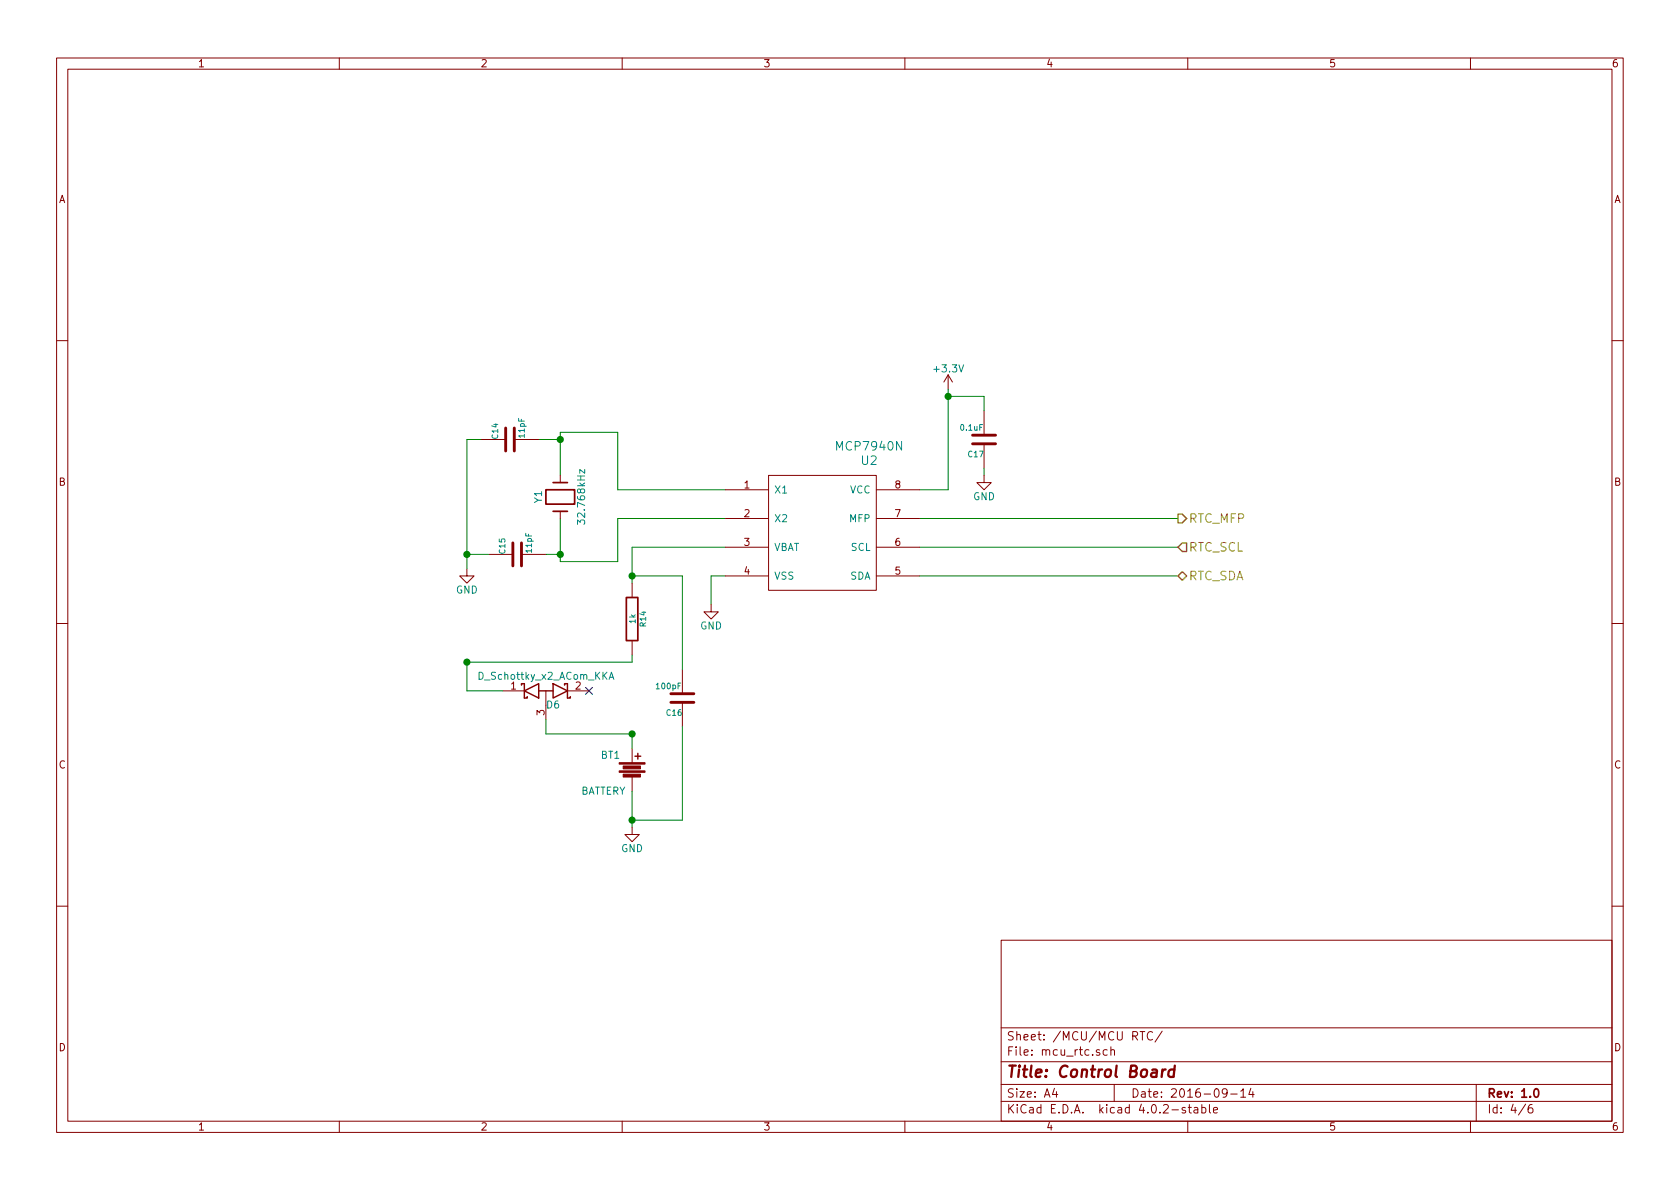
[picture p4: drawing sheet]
<svg xmlns="http://www.w3.org/2000/svg" width="297mm" height="210mm" viewBox="0 0 297 210" stroke-linecap="round" stroke-linejoin="round" font-family="sans-serif">
<g fill="none" stroke="#840000" stroke-width=".18">
<path d="M10 10.3h277v189.9h-277zM12 12.2h273v186.1h-273zM60 10.3v1.9M110 10.3v1.9M160 10.3v1.9M210 10.3v1.9M260 10.3v1.9M10 60.2h2M85.1 77.7h4.3M90.9 77.7h4.3M167.6 66.3l-.7 1.3M167.6 66.3v2.5"/>
<path d="M167.6 66.3l.8 1.3M174 72.6v4.4M174 78.5v4.3M285 60.2h2M86.4 98h4.3M92.2 98h4.3M99.1 84.1v1.2M99.1 90.4v1.3M128.3 86.6h7.6M128.3 91.7h7.6M128.3 96.8h7.6M135.9 84.1h19v20.3h-19z"/>
<path d="M154.9 86.6h7.7M154.9 91.7h7.7M154.9 96.8h7.7M174 84.1v1.2h1.3l-1.3 1.3-1.3-1.3h1.3M10 110.3h2M82.5 100.6v1.2h1.3l-1.3 1.3-1.2-1.3h1.2M111.8 103.1v2.6M111.8 113.3v2.5M120.6 118.4v4.3M125.7 106.9v1.3h1.3l-1.3 1.3-1.2-1.3h1.2M128.3 101.8h7.6M154.9 101.8h7.7"/>
<path d="M285 110.3h2M88.9 122.2h3.8M96.5 122.2v5M100.3 122.2h3.8M111.8 132.3v2.6M111.8 137.4v2.5M120.6 124.2v4.3M111.8 146.3v1.3h1.2l-1.2 1.2-1.3-1.2h1.3M10 160.2h2M177 166.3h108v32h-108zM285 160.2h2M60 198.3v1.9"/>
<path d="M110 198.3v1.9M160 198.3v1.9M177 194.8h108M177 191.8h108M177 187.8h108M177 181.8h108M186.4 192.5l-.3 1h.9M186.8 193v1M194.4 185.7a.37 .37 0 0 0-.6 .1l.1 .2 .5 .2 .1 .1-.2 .3-.5-.1M195.8 185.7l-.5-.1-.3 .3 .1 .6 .2 .1 .5-.1M196.4 185.7l.2-.1 .4 .1 .1 .9M196.4 185.1v1.5"/>
<path d="M197 191.8v3M201.6 182.4h.8M202 182.4v1.5M203.8 182.6a.7 .7 0 0 0-.9 .2 .7 .7 0 0 0 .1 .9 .55 .55 0 0 0 .8 .1M205.5 182.3l-1.3 2M209.6 195.9a.37 .37 0 0 0-.6 .1l.1 .3 .5 .1 .1 .1-.3 .3-.4-.1M210 198.3v1.9M210.1 195.8h.5M210.3 195.3v1.3l.3 .2M211.2 195.9h.5l.1 .9M211.8 196.2l-.5 .1-.2 .2 .2 .3 .5-.1M212.5 195.9l.4-.1 .3 .3-.1 .6h-.6"/>
<path d="M212.5 195.3v1.5M213.8 195.3v1.3l.2 .2M214.6 196.3l.7-.1-.1-.3-.4-.1-.2 .2v.7h.6M217 193.2l-.3 .3h-.3l-.3-.3v-.4l.2-.2 .4-.1 .2 .2a1.19 1.19 0 0 1-.2 1.2l-.4 .1M217.6 193.5h1.1M219.4 193l.4-.5v1.5M219.4 194h.8M221.2 192.5l-.4 1h.9M221.5 193v1M260 198.3v1.9M261 191.8v6.5M269.7 195.2l-1.2 2"/>
<path d="M270.9 195.3a.59 .59 0 0 0-.7 .7l.1 .7 .2 .1 .5-.1v-.5l-.1-.2-.4-.1-.3 .3"/>
</g>
<path d="M96.5 86.6h5.1v2.5h-5.1zM97.8 90.4h2.5M97.8 85.3h2.5M110.7 105.7h2.1v7.6h-2.1zM271.3 192.7l.3-.2a.81 .81 0 0 1 .5 .6 .81 .81 0 0 1-.2 .8l-.2 .1a.79 .79 0 0 1-.4-1.3z" fill="none" stroke="#840000" stroke-width=".3"/>
<path d="M205.5 189.1l-.1 1.3M206.1 189.1a.54 .54 0 0 0-.6 .4M207.6 189.2a.7 .7 0 0 0-1 .3v.8l.3 .1 .6-.1M207.7 188.4l-.2 2" fill="none" stroke="#840000" stroke-width=".41"/>
<path d="M89.4 75.7v4.1M90.9 75.7v4.1M172 77h4M172 78.5h4M90.7 96v4.1M92.2 96v4.1M118.6 122.7h4.1M118.6 124.2h4.1" fill="none" stroke="#840000" stroke-width=".51"/>
<g fill="#840000" stroke="#840000" stroke-width=".18">
<path d="M109.5 136.3h4.5v.3h-4.5z"/>
<path d="M109.5 134.9h4.5v.2h-4.5z"/>
<path d="M110.2 136.9h3v.5h-3z"/>
<path d="M110.2 135.5h3v.5h-3z"/>
</g>
<path d="M92.7 120.9v2.5h.5v-.2M92.7 122.2l2.5-1.3v2.5zM95.2 122.2h2.6M97.8 120.9l2.5 1.3-2.5 1.2zM100.3 120.9v2.5h.5v-.2M112.3 133.7h1M112.8 133.2v1" fill="none" stroke="#840000" stroke-width=".25"/>
<g fill="none" stroke="#008400" stroke-width=".18">
<path d="M85.1 77.7h-2.6v22.9M95.2 77.7h3.9M167.6 68.8v17.8h-5M167.6 70.1h6.4v2.5M82.5 98h3.9M96.5 98h2.6M99.1 84.1v-7.7h10.1v10.2h19.1M99.1 91.7v7.6h10.1v-7.6h19.1M128.3 96.8h-16.5v6.3M162.6 91.7h45.7M162.6 96.8h45.7M174 82.8v1.3"/>
<path d="M111.8 115.8v1.3h-29.3v5.1h6.4M111.8 101.8h8.8v16.6M128.3 101.8h-2.6v5.1M162.6 101.8h45.7M96.5 127.2v2.6h15.3v2.5M111.8 139.9v6.4M120.6 128.5v16.5h-8.8"/>
</g>
<g fill="#008400" stroke="#008400" stroke-width=".25">
<circle cx="99.1" cy="98" r=".51"/>
<circle cx="99.1" cy="77.7" r=".51"/>
<circle cx="82.6" cy="98" r=".51"/>
<circle cx="111.8" cy="101.8" r=".51"/>
<circle cx="111.8" cy="145" r=".51"/>
<circle cx="167.6" cy="70.1" r=".51"/>
<circle cx="111.8" cy="129.8" r=".51"/>
<circle cx="82.6" cy="117.1" r=".51"/>
</g>
<path d="M208.3 90.9h.7l.8 .8-.8 .8h-.7zM209 96h.8v1.5h-.8l-.7-.7zM208.3 101.8l.7-.7 .8 .7-.8 .8z" fill="none" stroke="#848400" stroke-width=".25"/>
<path d="M102.1 92.7v-.8l.5 .5 .1-.4h.6l.1 .2-.1 .5M103.4 83v.7l-.9-.7v.7M107.8 119.8h.6M107.7 120.1l.4-1.2 .4 1.2" fill="none" stroke="#008484" stroke-width=".18"/>
<path d="M103.5 121.6l1.2 1.2M104.7 121.6l-1.2 1.2" fill="none" stroke="#000084" stroke-width=".18"/>
<text font-size="2.8" fill="#840000" x="178" y="190.5">Title: Control Board</text>
<g font-size="2.1" fill="#008484">
<text x="148.2" y="79.7">MCP7940N</text>
<text x="152.3" y="82.2">U2</text>
</g>
<g font-size="2.1" fill="#848400">
<text x="210.2" y="92.5">RTC_MFP</text>
<text x="210.2" y="97.5">RTC_SCL</text>
<text x="210.2" y="102.6">RTC_SDA</text>
</g>
<g font-size="2.1" fill="#840000">
<text x="178" y="184">Sheet: /MCU/MCU RTC/</text>
<text x="178" y="186.7">File: mcu_rtc.sch</text>
<text x="178" y="196.9">KiCad E.D.A. kicad 4.0.2-stable</text>
<text x="178" y="194.1">Size: A4</text>
<text x="200" y="194.1">Date: 2016-09-14</text>
<text x="263" y="194.1">Rev: 1.0</text>
<text x="263" y="196.9">Id: 4/6</text>
</g>
<g font-size="1.8" fill="#840000">
<text x="35" y="11.9">1</text>
<text x="85" y="11.9">2</text>
<text x="135" y="11.9">3</text>
<text x="185" y="11.9">4</text>
<text x="235" y="11.9">5</text>
<text x="285" y="11.9">6</text>
<text x="10.4" y="35.9">A</text>
<text x="285.4" y="35.9">A</text>
<text x="10.4" y="85.9">B</text>
<text x="131.6" y="86.4">1</text>
<text x="158.3" y="86.4">8</text>
<text x="285.4" y="85.9">B</text>
<text x="131.6" y="91.4">2</text>
<text x="158.3" y="91.4">7</text>
<text x="131.6" y="96.5">3</text>
<text x="131.6" y="101.6">4</text>
<text x="158.3" y="101.6">5</text>
<text x="158.3" y="96.5">6</text>
<text x="90.3" y="121.9">1</text>
<text x="101.8" y="121.9">2</text>
<text x="96.3" y="126.5" transform="rotate(-90 96.3 126.5)">3</text>
<text x="10.4" y="135.9">C</text>
<text x="285.4" y="135.9">C</text>
<text x="10.4" y="185.9">D</text>
<text x="285.4" y="185.9">D</text>
<text x="35" y="199.9">1</text>
<text x="85" y="199.9">2</text>
<text x="135" y="199.9">3</text>
<text x="185" y="199.9">4</text>
<text x="235" y="199.9">5</text>
<text x="285" y="199.9">6</text>
</g>
<g font-size="1.8" fill="#008484">
<text x="165.3" y="65.8">+3.3V</text>
<text x="95.8" y="88.9" transform="rotate(-90 95.8 88.9)">Y1</text>
<text x="136.9" y="87.2">X1</text>
<text x="150.2" y="87.2">VCC</text>
<text x="172" y="88.4">GND</text>
<text x="103.4" y="92.1" transform="rotate(-90 103.4 92.1)">32.768kHz</text>
<text x="136.9" y="92.3">X2</text>
<text x="150.2" y="92.3">MFP</text>
<text x="136.9" y="97.4">VBAT</text>
<text x="150.4" y="97.4">SCL</text>
<text x="80.6" y="104.9">GND</text>
<text x="136.9" y="102.5">VSS</text>
<text x="150.2" y="102.5">SDA</text>
<text x="123.8" y="111.3">GND</text>
<text x="84.7" y="120.2">D_Schottky_x2_ACom_KKA</text>
<text x="96.7" y="125.3">D6</text>
<text x="106.3" y="134.2">BT1</text>
<text x="102.5" y="140.5">BATTERY</text>
<text x="109.8" y="150.7">GND</text>
</g>
<g font-size="1.4" fill="#008484">
<text x="88.1" y="77.5" transform="rotate(-90 88.1 77.5)">C14</text>
<text x="92.8" y="77.4" transform="rotate(-90 92.8 77.4)">11pF</text>
<text x="169.9" y="76.1">0.1uF</text>
<text x="171.2" y="80.8">C17</text>
<text x="89.3" y="97.9" transform="rotate(-90 89.3 97.9)">C15</text>
<text x="94" y="97.7" transform="rotate(-90 94 97.7)">11pF</text>
<text x="112.4" y="110.2" transform="rotate(-90 112.4 110.2)">1k</text>
<text x="114.2" y="110.8" transform="rotate(-90 114.2 110.8)">R14</text>
<text x="116.1" y="121.9">100pF</text>
<text x="117.9" y="126.6">C16</text>
</g>
</svg>
